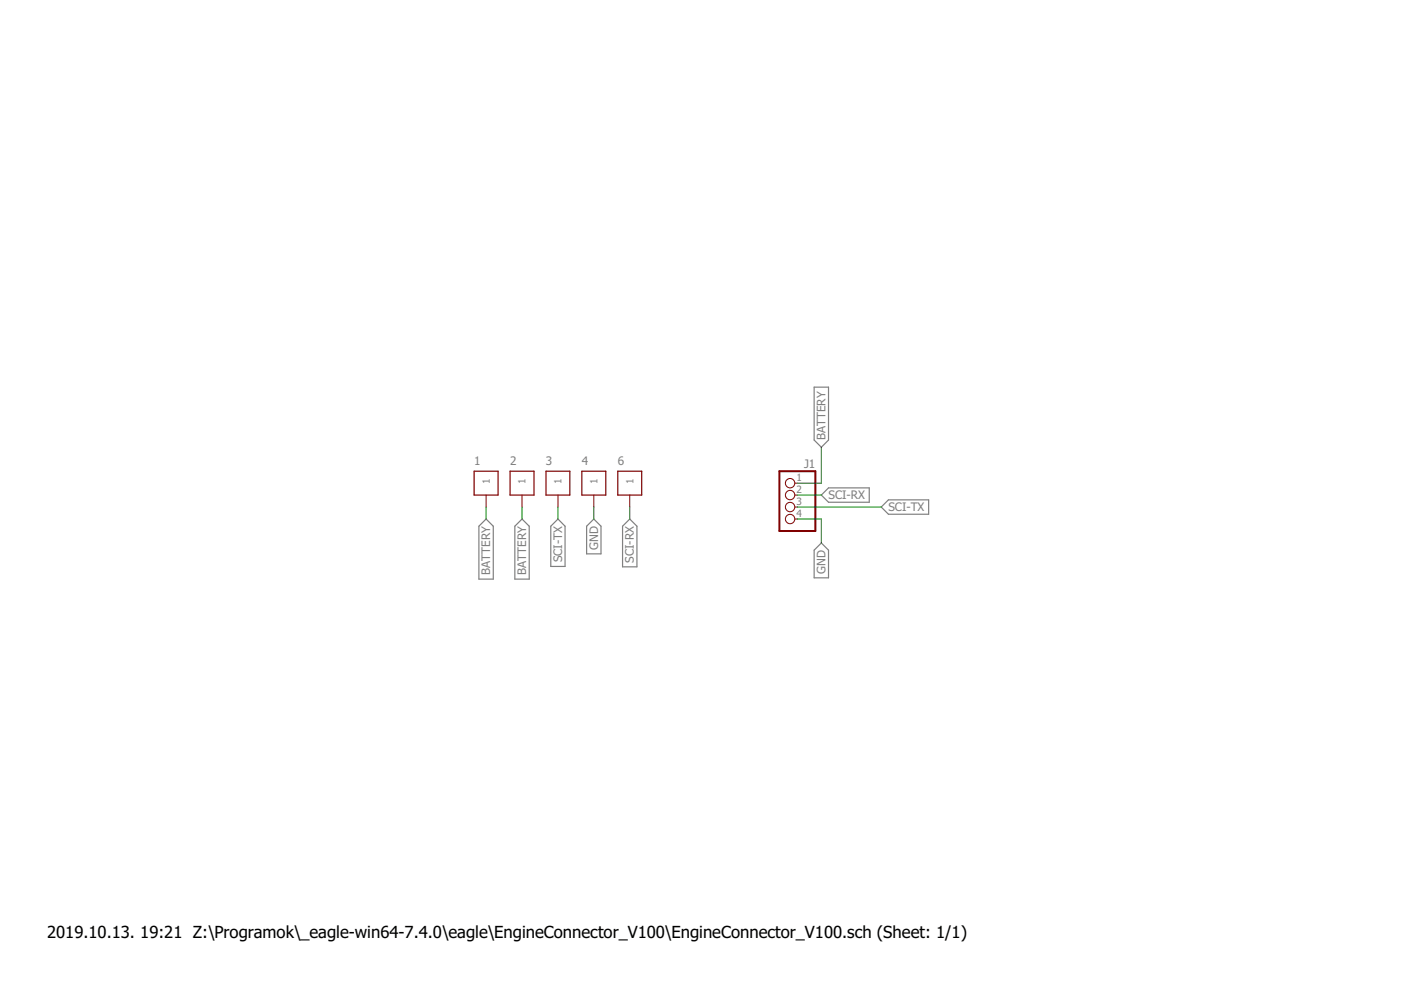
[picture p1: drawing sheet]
<svg xmlns="http://www.w3.org/2000/svg" width="297mm" height="210mm" viewBox="0 0 297 210" stroke-linecap="round" stroke-linejoin="round" font-family="sans-serif">
<path d="M172.6 82.1h3.1v11.2l-1.6 1.5-1.5-1.5zM103.1 110l1.5 1.6v11.2h-3.1v-11.2zM109.2 111.6l1.5-1.6 1.5 1.6v11.2h-3zM118.3 110l1.5 1.6v8.5h-3v-8.5zM125.9 110l1.5 1.6v5.8h-3v-5.8zM133.5 110l1.5 1.6v8.6h-3v-8.6zM174.1 115.1l1.6 1.5v5.9h-3.1v-5.9zM174.1 105l1.6-1.6h8.6v3.1h-8.6zM186.8 107.5l1.6-1.5h8.5v3h-8.5z" fill="none" stroke="#808080" stroke-width=".25"/>
<g fill="none" stroke="#800000" stroke-width=".21">
<path d="M103.1 105v2.5M110.7 105v2.5M118.3 105v2.5M125.9 105v2.5M133.5 105v2.5M168.5 102.4h.6M168.5 105h.6M168.5 107.5h.6M168.5 110h.6"/>
<circle cx="167.5" cy="110" r=".99"/>
<circle cx="167.5" cy="102.4" r=".99"/>
<circle cx="167.5" cy="107.5" r=".99"/>
<circle cx="167.5" cy="105" r=".99"/>
</g>
<path d="M100.5 99.9h5.1v5.1h-5.1zM108.1 99.9h5.1v5.1h-5.1zM115.8 99.9h5v5.1h-5zM123.4 99.9h5v5.1h-5zM131 99.9h5.1v5.1h-5.1z" fill="none" stroke="#800000" stroke-width=".25"/>
<path d="M165.2 99.9h7.7v12.7h-7.7z" fill="none" stroke="#800000" stroke-width=".42"/>
<path d="M174.1 94.8v7.6h-5M103.1 107.5v2.5M110.7 107.5v2.5M118.3 107.5v2.5M125.9 107.5v2.5M133.5 107.5v2.5M169.1 107.5h17.7M169.1 110h5v5.1M169.1 105h5" fill="none" stroke="#008000" stroke-width=".21"/>
<text font-size="3.5" x="10" y="198.9">2019.10.13. 19:21 Z:\Programok\_eagle-win64-7.4.0\eagle\EngineConnector_V100\EngineConnector_V100.sch (Sheet: 1/1)</text>
<g font-size="2.5" fill="#808080">
<text x="175" y="93.3" transform="rotate(-90 175 93.3)">BATTERY</text>
<text x="100.5" y="98.6">1</text>
<text x="108.1" y="98.6">2</text>
<text x="115.8" y="98.6">3</text>
<text x="123.4" y="98.6">4</text>
<text x="131" y="98.6">6</text>
<text x="170.5" y="99.3">J1</text>
<text x="175.7" y="105.9">SCI-RX</text>
<text x="188.4" y="108.4">SCI-TX</text>
<text x="119.2" y="119.2" transform="rotate(-90 119.2 119.2)">SCI-TX</text>
<text x="126.8" y="116.6" transform="rotate(-90 126.8 116.6)">GND</text>
<text x="134.4" y="119.3" transform="rotate(-90 134.4 119.3)">SCI-RX</text>
<text x="103.9" y="121.9" transform="rotate(-90 103.9 121.9)">BATTERY</text>
<text x="111.6" y="121.9" transform="rotate(-90 111.6 121.9)">BATTERY</text>
<text x="175" y="121.7" transform="rotate(-90 175 121.7)">GND</text>
</g>
<g font-size="2.1" fill="#808080">
<text x="103.8" y="102.6" transform="rotate(-90 103.8 102.6)">1</text>
<text x="111.4" y="102.6" transform="rotate(-90 111.4 102.6)">1</text>
<text x="119.1" y="102.6" transform="rotate(-90 119.1 102.6)">1</text>
<text x="126.7" y="102.6" transform="rotate(-90 126.7 102.6)">1</text>
<text x="134.3" y="102.6" transform="rotate(-90 134.3 102.6)">1</text>
<text x="168.9" y="102.1">1</text>
<text x="168.9" y="104.6">2</text>
<text x="168.9" y="107.2">3</text>
<text x="168.9" y="109.7">4</text>
</g>
</svg>
